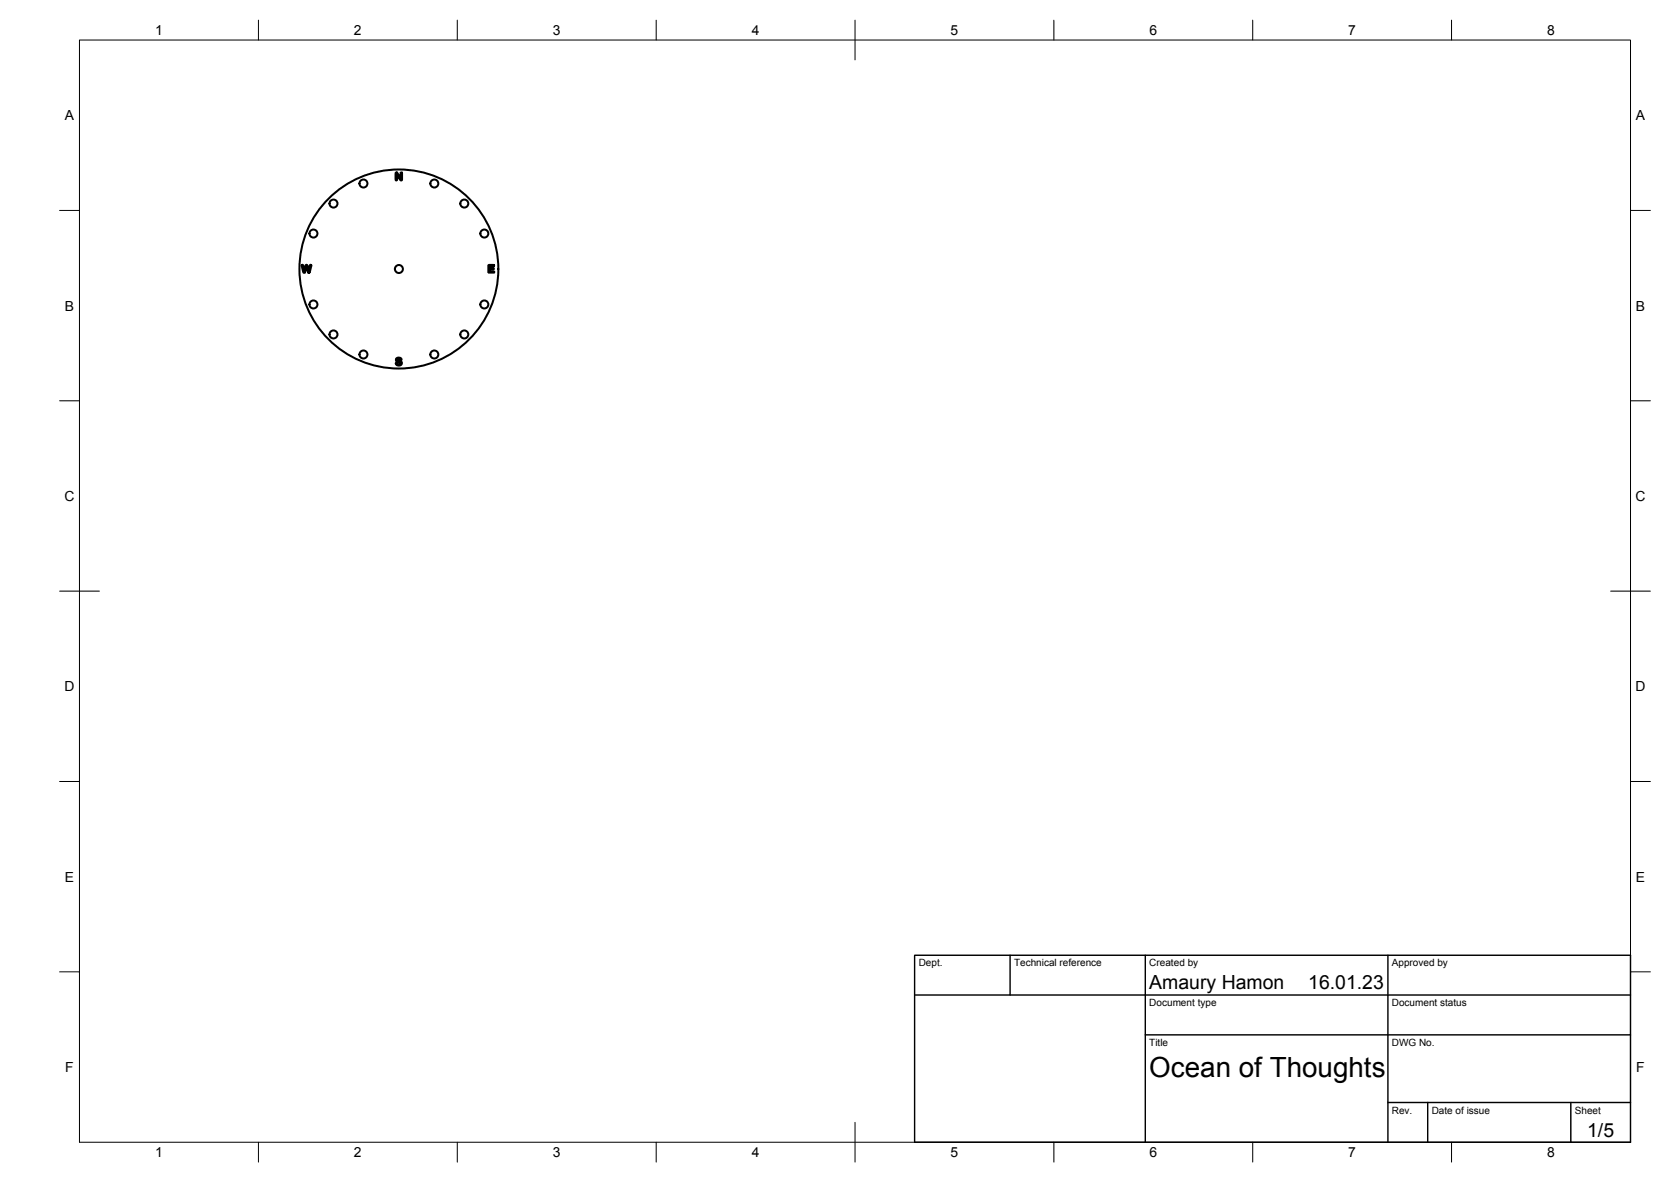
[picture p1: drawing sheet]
<svg xmlns="http://www.w3.org/2000/svg" width="420mm" height="297mm" viewBox="0 0 420 297" stroke-linecap="round" stroke-linejoin="round" font-family="sans-serif">
<!-- layer: Visible -->
<g fill="none" stroke="#000" stroke-width=".51">
<path d="M99.5 43.4h.4l.8 1.3v-1.2l.4-.1-.1 1.9-.4-.1-.8-1.2v1.2l-.3 .1zM75.9 66.6l.3 .1 .3 1.3 .4-1.4h.3l.4 1.4 .3-1.3 .3-.1-.3 1.8-.2 .2-.3-.2-.3-1.3-.4 1.3-.4 .1zM122.8 66.6l1.4 .1-.1 .2h-.9v.4l1 .2-.1 .1h-.9v.6h.9l.1 .3-1.4-.1zM99.7 90.1l.6-.2 .6 .2v.4l-.5-.3-.5 .1 1.1 .7v.5l-.2 .2-.7 .2-.5-.3v-.5l.5 .5 .4-.1 .2-.2-.2-.2-.8-.4z"/>
<circle cx="78.8" cy="58.7" r="1.01"/>
<circle cx="83.9" cy="51.2" r="1.01"/>
<circle cx="91.4" cy="46.1" r="1.01"/>
<circle cx="109.2" cy="46.1" r="1.01"/>
<circle cx="116.7" cy="51.2" r="1.01"/>
<circle cx="121.8" cy="58.7" r="1.01"/>
<circle cx="78.8" cy="76.5" r="1.01"/>
<circle cx="100.3" cy="67.6" r="25"/>
<circle cx="100.3" cy="67.6" r="1.01"/>
<circle cx="121.8" cy="76.5" r="1.01"/>
<circle cx="83.9" cy="84" r="1.01"/>
<circle cx="91.4" cy="89.1" r="1.01"/>
<circle cx="109.2" cy="89.1" r="1.01"/>
<circle cx="116.7" cy="84" r="1.01"/>
</g>
<!-- layer: BORDER -->
<g fill="none" stroke="#000" stroke-width=".25">
<path d="M20 10.1h390v276.9h-390zM65 5.1v5M115 5.1v5M165 5.1v5M215 5.1v10M265 5.1v5M315 5.1v5M365 5.1v5M15 52.9h5M410 52.9h5M15 100.7h5M410 100.7h5"/>
<path d="M15 148.6h10M405 148.6h10M15 196.4h5M410 196.4h5M15 244.2h5M410 244.2h5M65 287v5M115 287v5M165 287v5M215 282.1v9.9M265 287v5M315 287v5"/>
<path d="M365 287v5"/>
</g>
<!-- layer: TITLEBLOCK -->
<path d="M230 240.1h180v46.9h-180zM230 250h180M254 240.1v9.9M288 240.1v46.9M349 240.1v46.9M288 260.1h122M349 277.1h61M359 277.1v9.9M395 277.1v9.9" fill="none" stroke="#000" stroke-width=".36"/>
<text font-size="7" x="289" y="270.6">Ocean of Thoughts</text>
<g font-size="4.9">
<text x="289" y="248.5">Amaury Hamon</text>
<text x="329" y="248.5">16.01.23</text>
<text x="399.1" y="285.7">1/5</text>
</g>
<g font-size="3.5">
<text x="39" y="8.8">1</text>
<text x="89" y="8.8">2</text>
<text x="139" y="8.8">3</text>
<text x="189" y="8.8">4</text>
<text x="239" y="8.8">5</text>
<text x="289" y="8.8">6</text>
<text x="339" y="8.8">7</text>
<text x="389" y="8.8">8</text>
<text x="16.3" y="30.2">A</text>
<text x="411.3" y="30.2">A</text>
<text x="16.3" y="78">B</text>
<text x="411.3" y="78">B</text>
<text x="16.2" y="125.9">C</text>
<text x="411.2" y="125.9">C</text>
<text x="16.2" y="173.7">D</text>
<text x="411.2" y="173.7">D</text>
<text x="16.3" y="221.6">E</text>
<text x="411.3" y="221.6">E</text>
<text x="16.4" y="269.4">F</text>
<text x="411.4" y="269.4">F</text>
<text x="39" y="290.8">1</text>
<text x="89" y="290.8">2</text>
<text x="139" y="290.8">3</text>
<text x="189" y="290.8">4</text>
<text x="239" y="290.8">5</text>
<text x="289" y="290.8">6</text>
<text x="339" y="290.8">7</text>
<text x="389" y="290.8">8</text>
</g>
<g font-size="2.5">
<text x="231" y="242.9">Dept.</text>
<text x="255" y="242.9">Technical reference</text>
<text x="289" y="242.9">Created by</text>
<text x="350" y="242.9">Approved by</text>
<text x="289" y="252.8">Document type</text>
<text x="350" y="252.8">Document status</text>
<text x="289" y="262.9">Title</text>
<text x="350" y="262.9">DWG No.</text>
<text x="350" y="279.9">Rev.</text>
<text x="360" y="279.9">Date of issue</text>
<text x="396" y="279.9">Sheet</text>
</g>
</svg>
